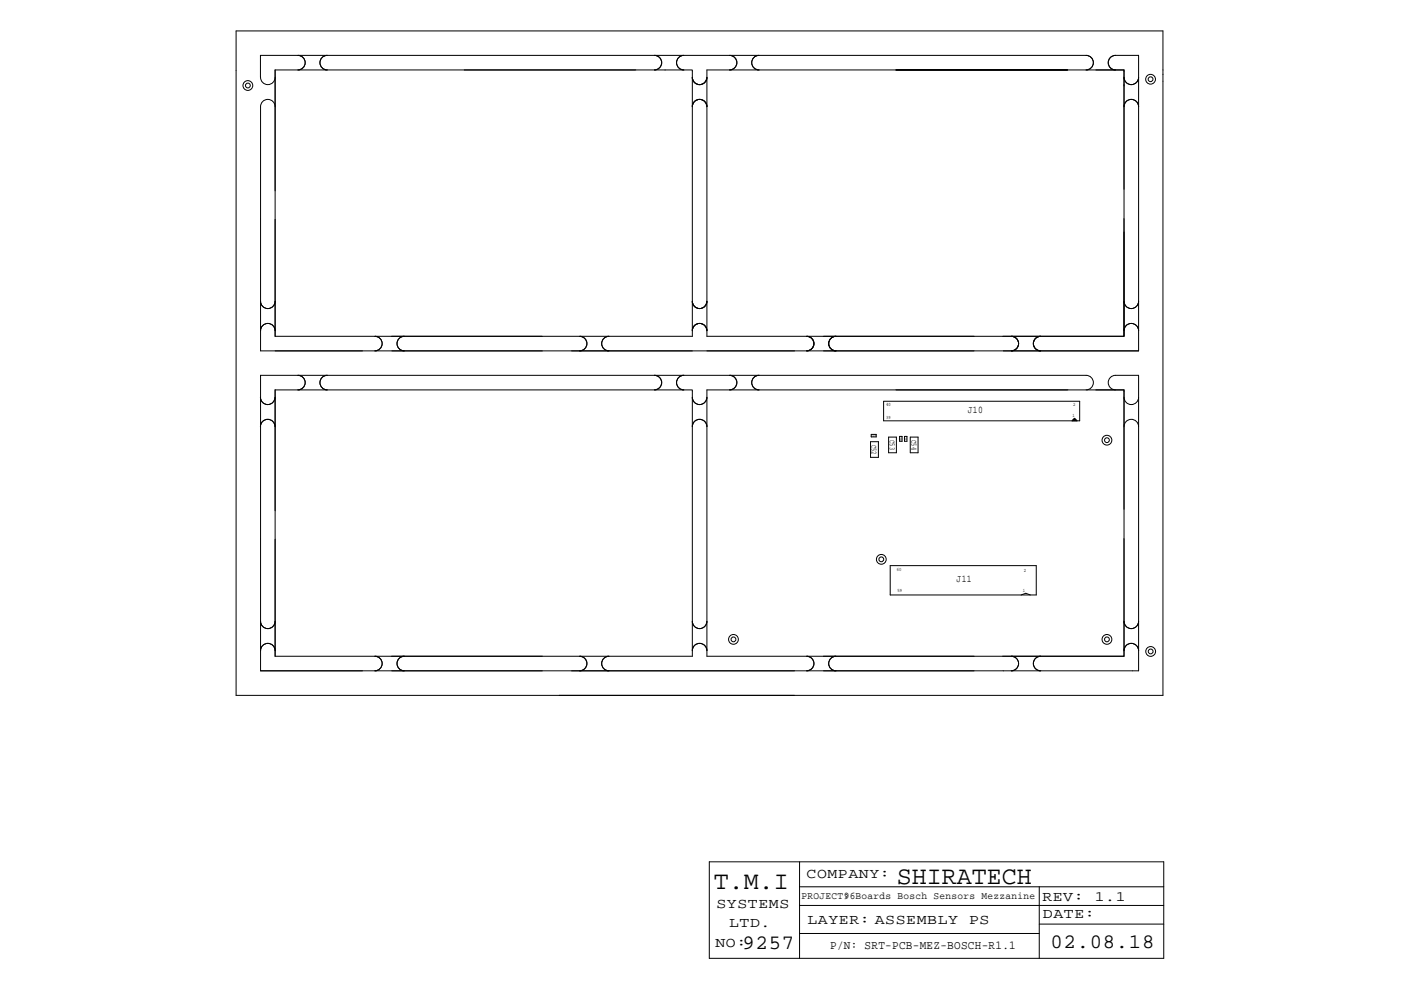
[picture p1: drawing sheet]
<svg xmlns="http://www.w3.org/2000/svg" width="297mm" height="210mm" viewBox="0 0 297 210" stroke-linecap="round" stroke-linejoin="round" font-family="sans-serif">
<g fill="none" stroke="#000" stroke-width=".21">
<path d="M50.1 6.6h196.5v140.9h-196.5zM55.2 11.7v4.7a1.55 1.55 0 0 0 1.6 1.5 1.55 1.55 0 0 0 1.5-1.5M55.2 11.7h175.1a1.55 1.55 0 0 1 1.5 1.6 1.55 1.55 0 0 1-1.5 1.5M55.2 11.7h.1M58.3 14.8h88.5v56.5h-88.5zM63.2 11.7a1.55 1.55 0 0 1 1.5 1.6 1.55 1.55 0 0 1-1.5 1.5M69.4 11.7a1.55 1.55 0 0 0-1.6 1.6 1.55 1.55 0 0 0 1.6 1.5M98.4 14.8h36.4M138.7 11.7a1.55 1.55 0 0 1 1.6 1.6 1.55 1.55 0 0 1-1.6 1.5M141 14.8v.1M145 11.7a1.55 1.55 0 0 0-1.6 1.6 1.55 1.55 0 0 0 1.6 1.5M146.8 16.4a1.55 1.55 0 0 0 1.5 1.5 1.55 1.55 0 0 0 1.6-1.5"/>
<path d="M154.7 11.7a1.55 1.55 0 0 1 1.5 1.6 1.55 1.55 0 0 1-1.5 1.5M160.9 11.7a1.55 1.55 0 0 0-1.5 1.6 1.55 1.55 0 0 0 1.5 1.5M226.3 14.8h-36.4h36.5M232.3 14.8h6v56.5M236.5 14.8a1.55 1.55 0 0 1-1.5-1.5 1.55 1.55 0 0 1 1.5-1.6h4.9v62.7h-186.2v-51.8a1.55 1.55 0 0 1 1.6-1.5 1.55 1.55 0 0 1 1.5 1.5M238.3 15.1v-.3h-88.4v56.5h88.4v-24.9M238.3 16.4a1.55 1.55 0 0 0 1.6 1.5 1.55 1.55 0 0 0 1.5-1.5M146.8 22.6a1.55 1.55 0 0 1 1.5-1.5 1.55 1.55 0 0 1 1.6 1.5M238.3 22.6a1.55 1.55 0 0 1 1.6-1.5 1.55 1.55 0 0 1 1.5 1.5M238.3 49.2v22.1h-25.7M55.2 70.1a1.55 1.55 0 0 1 1.6-1.5 1.55 1.55 0 0 1 1.5 1.5M55.2 79.6h.1"/>
<path d="M55.2 63.9a1.55 1.55 0 0 0 1.6 1.5 1.55 1.55 0 0 0 1.5-1.5M55.2 79.6v62.7h186.2v-62.7h-4.9a1.55 1.55 0 0 0-1.5 1.6 1.55 1.55 0 0 0 1.5 1.5M55.2 79.6h175.1a1.55 1.55 0 0 1 1.5 1.6 1.55 1.55 0 0 1-1.5 1.5M63.2 79.6a1.55 1.55 0 0 1 1.5 1.6 1.55 1.55 0 0 1-1.5 1.5M69.4 79.6a1.55 1.55 0 0 0-1.6 1.6 1.55 1.55 0 0 0 1.6 1.5M79.5 71.3a1.55 1.55 0 0 1 1.5 1.6 1.55 1.55 0 0 1-1.5 1.5M85.7 71.3a1.55 1.55 0 0 0-1.5 1.6 1.55 1.55 0 0 0 1.5 1.5M122.9 71.3a1.55 1.55 0 0 1 1.5 1.6 1.55 1.55 0 0 1-1.5 1.5M129.1 71.3a1.55 1.55 0 0 0-1.5 1.6 1.55 1.55 0 0 0 1.5 1.5M138.7 79.6a1.55 1.55 0 0 1 1.6 1.6 1.55 1.55 0 0 1-1.6 1.5M145 79.6a1.55 1.55 0 0 0-1.6 1.6 1.55 1.55 0 0 0 1.6 1.5M146.8 63.9a1.55 1.55 0 0 0 1.5 1.5 1.55 1.55 0 0 0 1.6-1.5"/>
<path d="M146.8 70.1a1.55 1.55 0 0 1 1.5-1.5 1.55 1.55 0 0 1 1.6 1.5M154.7 79.6a1.55 1.55 0 0 1 1.5 1.6 1.55 1.55 0 0 1-1.5 1.5M160.9 79.6a1.55 1.55 0 0 0-1.5 1.6 1.55 1.55 0 0 0 1.5 1.5M171 71.3a1.55 1.55 0 0 1 1.6 1.6 1.55 1.55 0 0 1-1.6 1.5M174.6 71.3h31.9M177.2 71.3a1.55 1.55 0 0 0-1.5 1.6 1.55 1.55 0 0 0 1.5 1.5M214.4 71.3a1.55 1.55 0 0 1 1.6 1.6 1.55 1.55 0 0 1-1.6 1.5M220.6 71.3a1.55 1.55 0 0 0-1.5 1.6 1.55 1.55 0 0 0 1.5 1.5M238.3 63.9a1.55 1.55 0 0 0 1.6 1.5 1.55 1.55 0 0 0 1.5-1.5M238.3 70.1a1.55 1.55 0 0 1 1.6-1.5 1.55 1.55 0 0 1 1.5 1.5M55.2 90.5a1.55 1.55 0 0 1 1.6-1.6 1.55 1.55 0 0 1 1.5 1.6M55.2 84.3a1.55 1.55 0 0 0 1.6 1.5 1.55 1.55 0 0 0 1.5-1.5"/>
<path d="M58.3 82.7h88.5v56.5h-88.5zM146.8 84.3a1.55 1.55 0 0 0 1.5 1.5 1.55 1.55 0 0 0 1.6-1.5M146.8 90.5a1.55 1.55 0 0 1 1.5-1.6 1.55 1.55 0 0 1 1.6 1.6M184.6 93.7h1.6v3.3h-1.6zM184.7 92.1h1.1v.6h-1.1zM187.3 85.1h41.6v4.2h-41.6zM188.4 92.7h1.7v3.3h-1.7zM189.9 82.7h36.5M190.7 92.6h.6v1h-.6zM191.8 92.6h.5v1h-.5zM193 92.7h1.6v3.3h-1.6zM227.4 89.2h.9"/>
<path d="M227.5 89.1h.7M227.5 89h.6M227.6 88.9h.4M227.7 88.8h.2M227.8 88.8h.1M227.8 88.7l-.5 .6M227.8 88.7l.5 .6M232.3 82.7h6v56.5h-25.7M238.3 83v-.3h-88.4v56.5h88.4v-24.9M238.3 84.3a1.55 1.55 0 0 0 1.6 1.5 1.55 1.55 0 0 0 1.5-1.5M238.3 90.5a1.55 1.55 0 0 1 1.6-1.6 1.55 1.55 0 0 1 1.5 1.6M188.7 120h31v6.2h-31z"/>
<path d="M55.2 138a1.55 1.55 0 0 1 1.6-1.5 1.55 1.55 0 0 1 1.5 1.5M55.2 131.8a1.55 1.55 0 0 0 1.6 1.5 1.55 1.55 0 0 0 1.5-1.5M79.5 139.2a1.55 1.55 0 0 1 1.5 1.5 1.55 1.55 0 0 1-1.5 1.6M85.7 139.2a1.55 1.55 0 0 0-1.5 1.5 1.55 1.55 0 0 0 1.5 1.6M122.9 139.2a1.55 1.55 0 0 1 1.5 1.5 1.55 1.55 0 0 1-1.5 1.6M129.1 139.2a1.55 1.55 0 0 0-1.5 1.5 1.55 1.55 0 0 0 1.5 1.6M146.8 131.8a1.55 1.55 0 0 0 1.5 1.5 1.55 1.55 0 0 0 1.6-1.5M146.8 138a1.55 1.55 0 0 1 1.5-1.5 1.55 1.55 0 0 1 1.6 1.5M171 139.2a1.55 1.55 0 0 1 1.6 1.5 1.55 1.55 0 0 1-1.6 1.6M174.6 139.2h31.9M177.2 139.2a1.55 1.55 0 0 0-1.5 1.5 1.55 1.55 0 0 0 1.5 1.6M214.4 139.2a1.55 1.55 0 0 1 1.6 1.5 1.55 1.55 0 0 1-1.6 1.6"/>
<path d="M216.5 126.2l1-.4 1 .4M220.6 139.2a1.55 1.55 0 0 0-1.5 1.5 1.55 1.55 0 0 0 1.5 1.6M238.3 131.8a1.55 1.55 0 0 0 1.6 1.5 1.55 1.55 0 0 0 1.5-1.5M238.3 138a1.55 1.55 0 0 1 1.6-1.5 1.55 1.55 0 0 1 1.5 1.5M150.4 182.8h96.3v20.5h-96.3zM169.5 198h50.8M169.5 182.8v20.5M169.5 192h77.2M169.5 188.1h77.2M220.3 196h26.4M220.3 188.1v15.2"/>
<circle cx="52.6" cy="18.1" r=".51"/>
<circle cx="52.6" cy="18.1" r="1.04"/>
<circle cx="243.9" cy="16.8" r=".51"/>
<circle cx="243.9" cy="16.8" r="1.04"/>
<circle cx="234.7" cy="93.4" r=".51"/>
<circle cx="234.7" cy="93.4" r="1.04"/>
<circle cx="186.9" cy="118.6" r=".51"/>
<circle cx="186.9" cy="118.6" r="1.04"/>
<circle cx="155.5" cy="135.6" r=".51"/>
<circle cx="155.5" cy="135.6" r="1.04"/>
<circle cx="234.7" cy="135.6" r=".51"/>
<circle cx="234.7" cy="135.6" r="1.04"/>
<circle cx="244" cy="138.2" r=".51"/>
<circle cx="244" cy="138.2" r="1.04"/>
</g>
<g font-size="5.4">
<text x="151.4" y="188.7">T.M.I</text>
<text x="190.2" y="187.4">SHIRATECH</text>
</g>
<g font-size="4.3">
<text x="157.4" y="201.3">9257</text>
<text x="222.7" y="201.1">02.08.18</text>
</g>
<g font-size="3">
<text x="171" y="186.1">COMPANY:</text>
<text x="221" y="191">REV:</text>
<text x="232.1" y="191">1.1</text>
<text x="151.9" y="192.6">SYSTEMS</text>
<text x="154.6" y="196.6">LTD.</text>
<text x="171.2" y="195.9">LAYER: ASSEMBLY</text>
<text x="205.5" y="195.9">PS</text>
<text x="221.1" y="194.7">DATE:</text>
<text x="151.7" y="200.9">NO:</text>
</g>
<text font-size="2.6" x="176" y="201.4">P/N: SRT-PCB-MEZ-BOSCH-R1.1</text>
<g font-size="2.2">
<text x="205.2" y="87.7">J10</text>
<text x="202.8" y="123.4">J11</text>
<text x="169.9" y="190.6">PROJECT:</text>
<text x="178.9" y="190.6">96Boards Bosch Sensors Mezzanine</text>
</g>
<g font-size="1.7">
<text x="184.8" y="94.3" transform="rotate(90 184.8 94.3)">C52</text>
<text x="188.7" y="93.4" transform="rotate(90 188.7 93.4)">C53</text>
<text x="193.2" y="93.4" transform="rotate(90 193.2 93.4)">C54</text>
</g>
<g font-size="1.1">
<text x="187.9" y="86.1">40</text>
<text x="187.9" y="88.9">39</text>
<text x="227.4" y="88.5">1</text>
<text x="227.6" y="86.1">2</text>
<text x="190.2" y="121.2">60</text>
<text x="190.3" y="125.6">59</text>
<text x="216.8" y="125.6">1</text>
<text x="217.1" y="121.4">2</text>
</g>
<g font-size=".9">
<text x="184.7" y="92.7">C49</text>
<text x="190.7" y="92.5" transform="rotate(90 190.7 92.5)">C50</text>
<text x="191.7" y="92.5" transform="rotate(90 191.7 92.5)">C51</text>
</g>
</svg>
